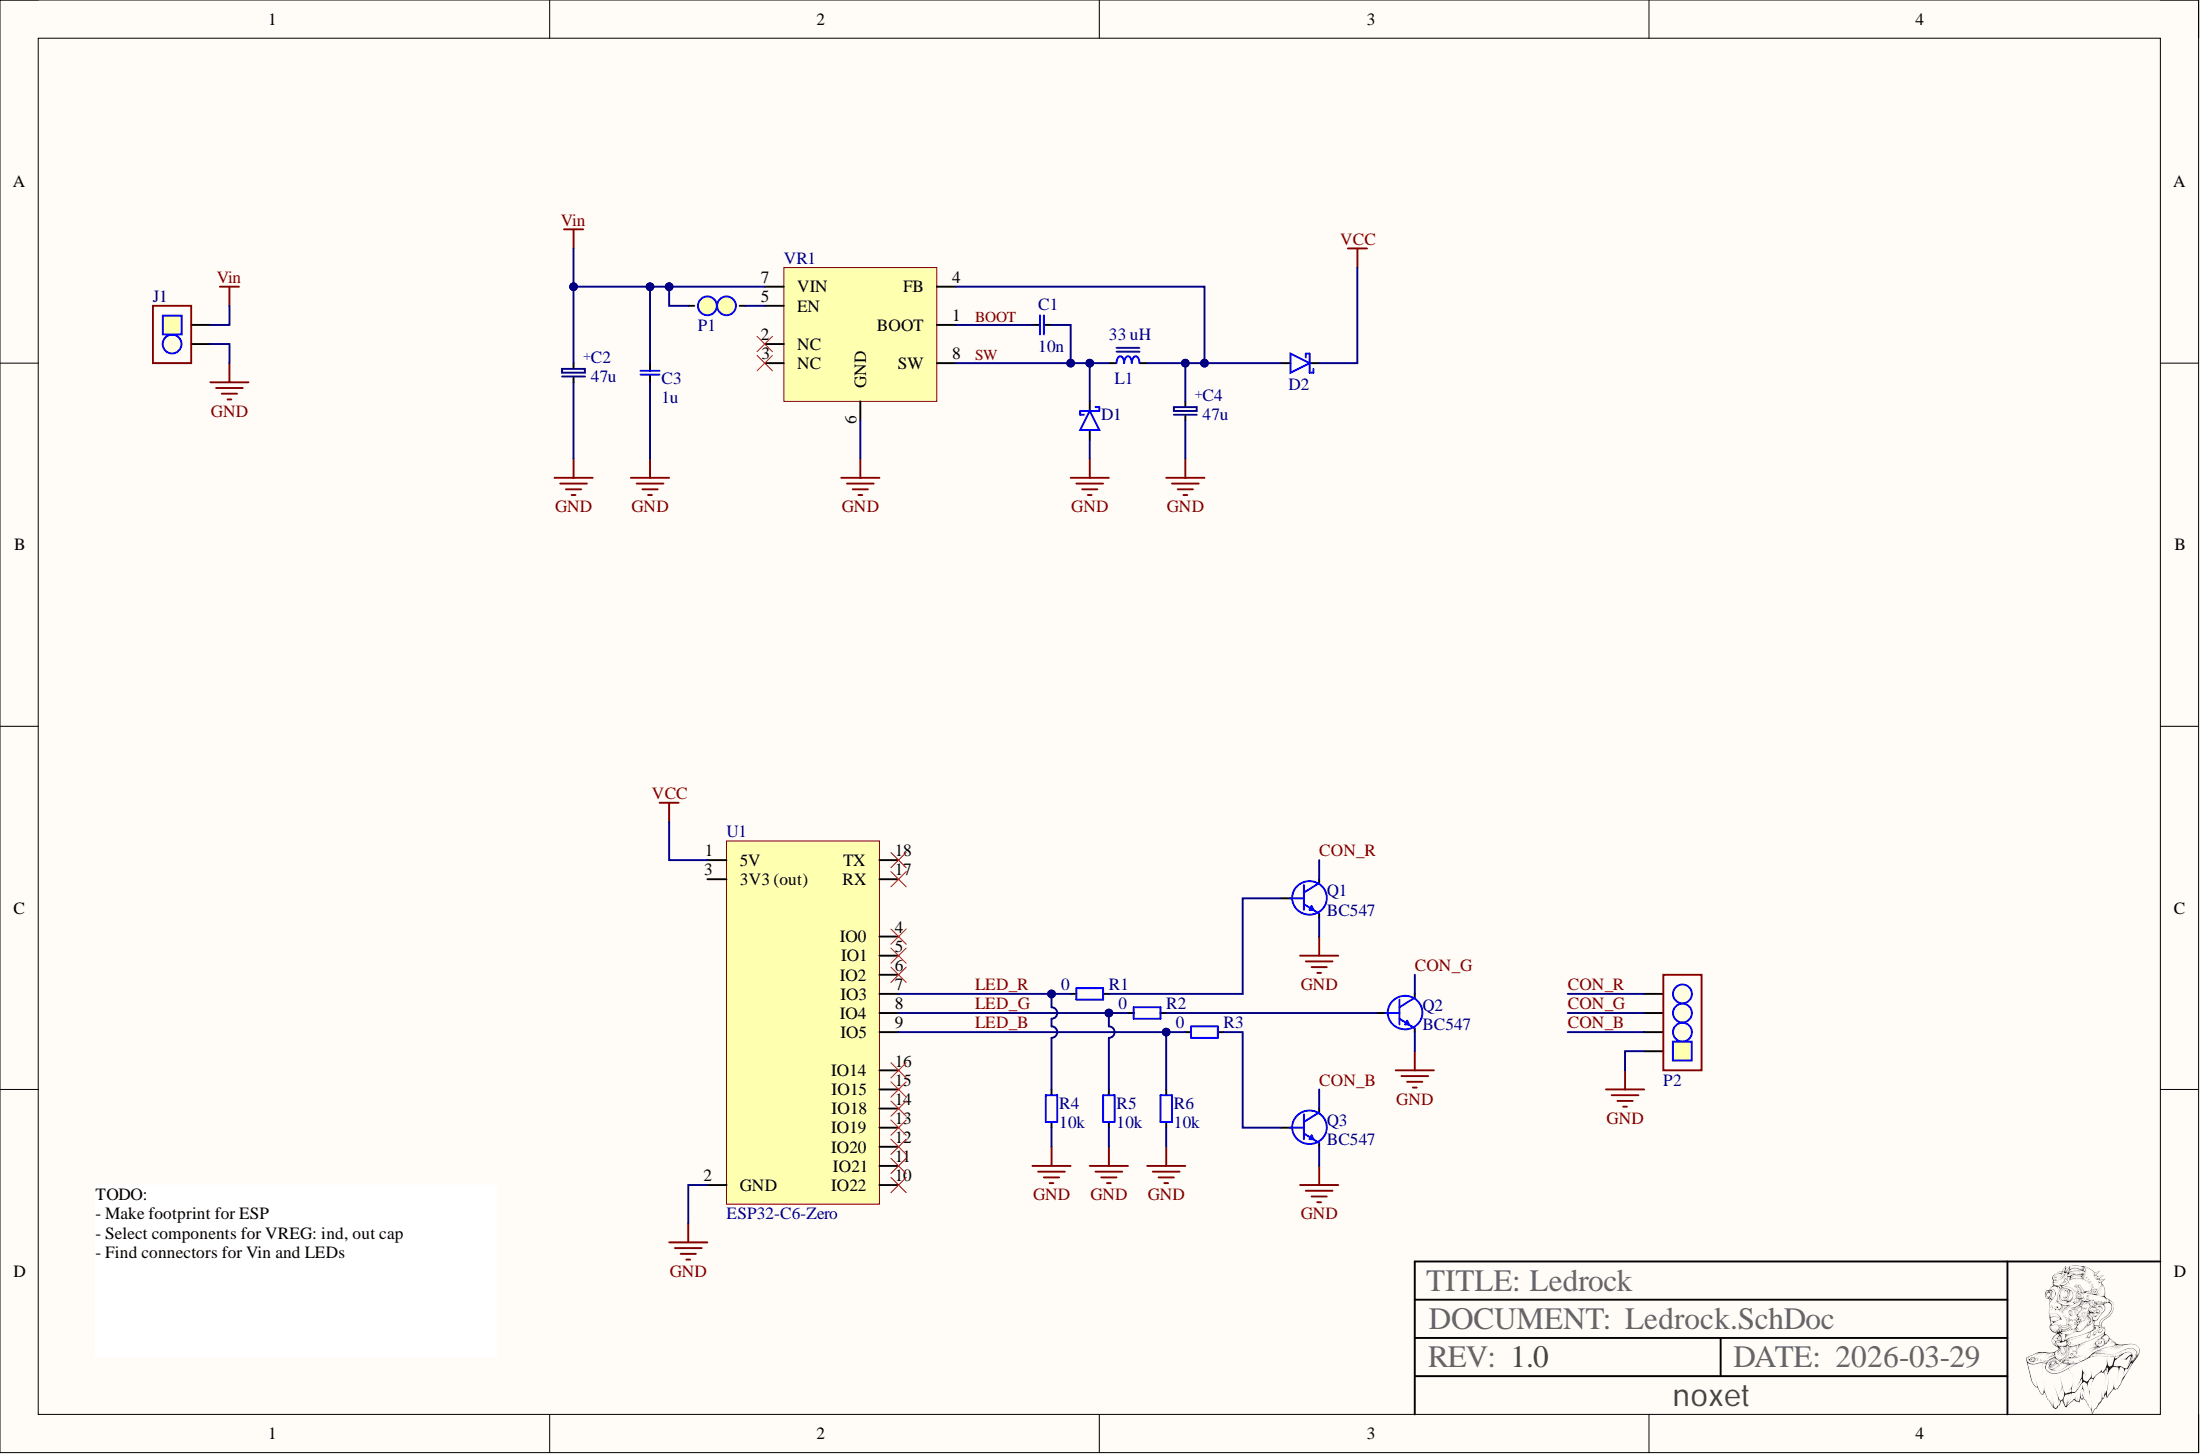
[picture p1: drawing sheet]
# Altium project Ledrock.PrjPcb
Revision: 1.1; Title: Ledrock
1 sheet, 21 parts. Net scope: global (net labels, ports and power ports of the same name join across sheets).
Board file: Ledrock.PcbDoc

## Sheet Ledrock.SchDoc: Ledrock
size A4; SheetNumber: 1; SheetTotal: 1

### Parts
C1  value 10n  [0805, cap]  (hidden comment: 0805, capacitor)
C2  25V  value 47u  [Cap, SMD, Polar, 5.3x5.3mm]
C3  value 1u  [0805, cap]  (hidden comment: 0805, capacitor)
C4  value 47u  [Cap, SMD, Polar, 5.3x5.3mm]  (hidden comment: Capacitor, TH 2mm)
D1  MBRS2040LT3G  [CASE_403A]  (value not drawn)
D2  B340A-E3/61T  [DO-214AC]  (value not drawn)
J1  OSTVN02A150  [2 Pole Block 2.54 mm TBC05]  (value not drawn)
L1  33 uH  [Inductor-SRN8040]
P1  1x2 Pin Heade Straight  [padtwo_L]  (value not drawn)
P2  OSTVN04A150  [4 Pole Block 2.54mm TBC05]  (value not drawn)
Q1  BC547  [BC547_TO-92_BENT]
Q2  BC547  [BC547_TO-92_BENT]
Q3  BC547  [BC547_TO-92_BENT]
R1  value 0  [0805]  (hidden comment: General resistor)
R2  value 0  [0805]  (hidden comment: General resistor)
R3  value 0  [0805]  (hidden comment: General resistor)
R4  value 10k  [0805]  (hidden comment: General resistor)
R5  value 10k  [0805]  (hidden comment: General resistor)
R6  value 10k  [0805]  (hidden comment: General resistor)
U1  ESP32-C6-Zero  [ESP32-C6-Zero]
VR1  LM22675  [PowerPAD_Soic8]

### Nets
GND: C2.1 C3.1 C4.1 D1.2(A) J1.2 Q1.3(E) Q2.3(E) Q3.3(E) R4.1 R5.1 R6.1 U1.2(GND) VR1.6(GND) VR1.EP1(EP)
VCC: D2.1(K) U1.1(5V)
Vin: C2.2 C3.2 J1.1 P1.1 P2.1 VR1.7(VIN)
BOOT: C1.1 VR1.1(BOOT)
CON_B: P2.2 Q3.1(C)
CON_G: P2.3 Q2.1(C)
CON_R: P2.4 Q1.1(C)
LED_B: R3.1 R6.2 U1.9(IO5)
LED_G: R2.1 R5.2 U1.8(IO4)
LED_R: R1.1 R4.2 U1.7(IO3)
SW: C1.2 D1.1(K) L1.2 VR1.8(SW)
NetC4_2: C4.2 D2.2(A) L1.1 VR1.4(FB)
NetP1_2: P1.2 VR1.5(EN)
NetQ1_2: Q1.2(B) R1.2
NetQ2_2: Q2.2(B) R2.2
NetQ3_2: Q3.2(B) R3.2

Not connected (* = marked no-connect by the designer): U1 3(3V3_(out)) 4(IO0)* 5(IO1)* 6(IO2)* 10(IO22)* 11(IO21)* 12(IO20)* 13(IO19)* 14(IO18)* 15(IO15)* 16(IO14)* 17(RX)* 18(TX)*; VR1 2(NC)* 3(NC)*

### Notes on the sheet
- EN pin should be left floating. It can handle max 6V.
- Add LED for PWR indication
- TODO:
  - Make footprint for ESP
  - Select components for VREG: ind, out cap
  - Find connectors for Vin and LEDs
